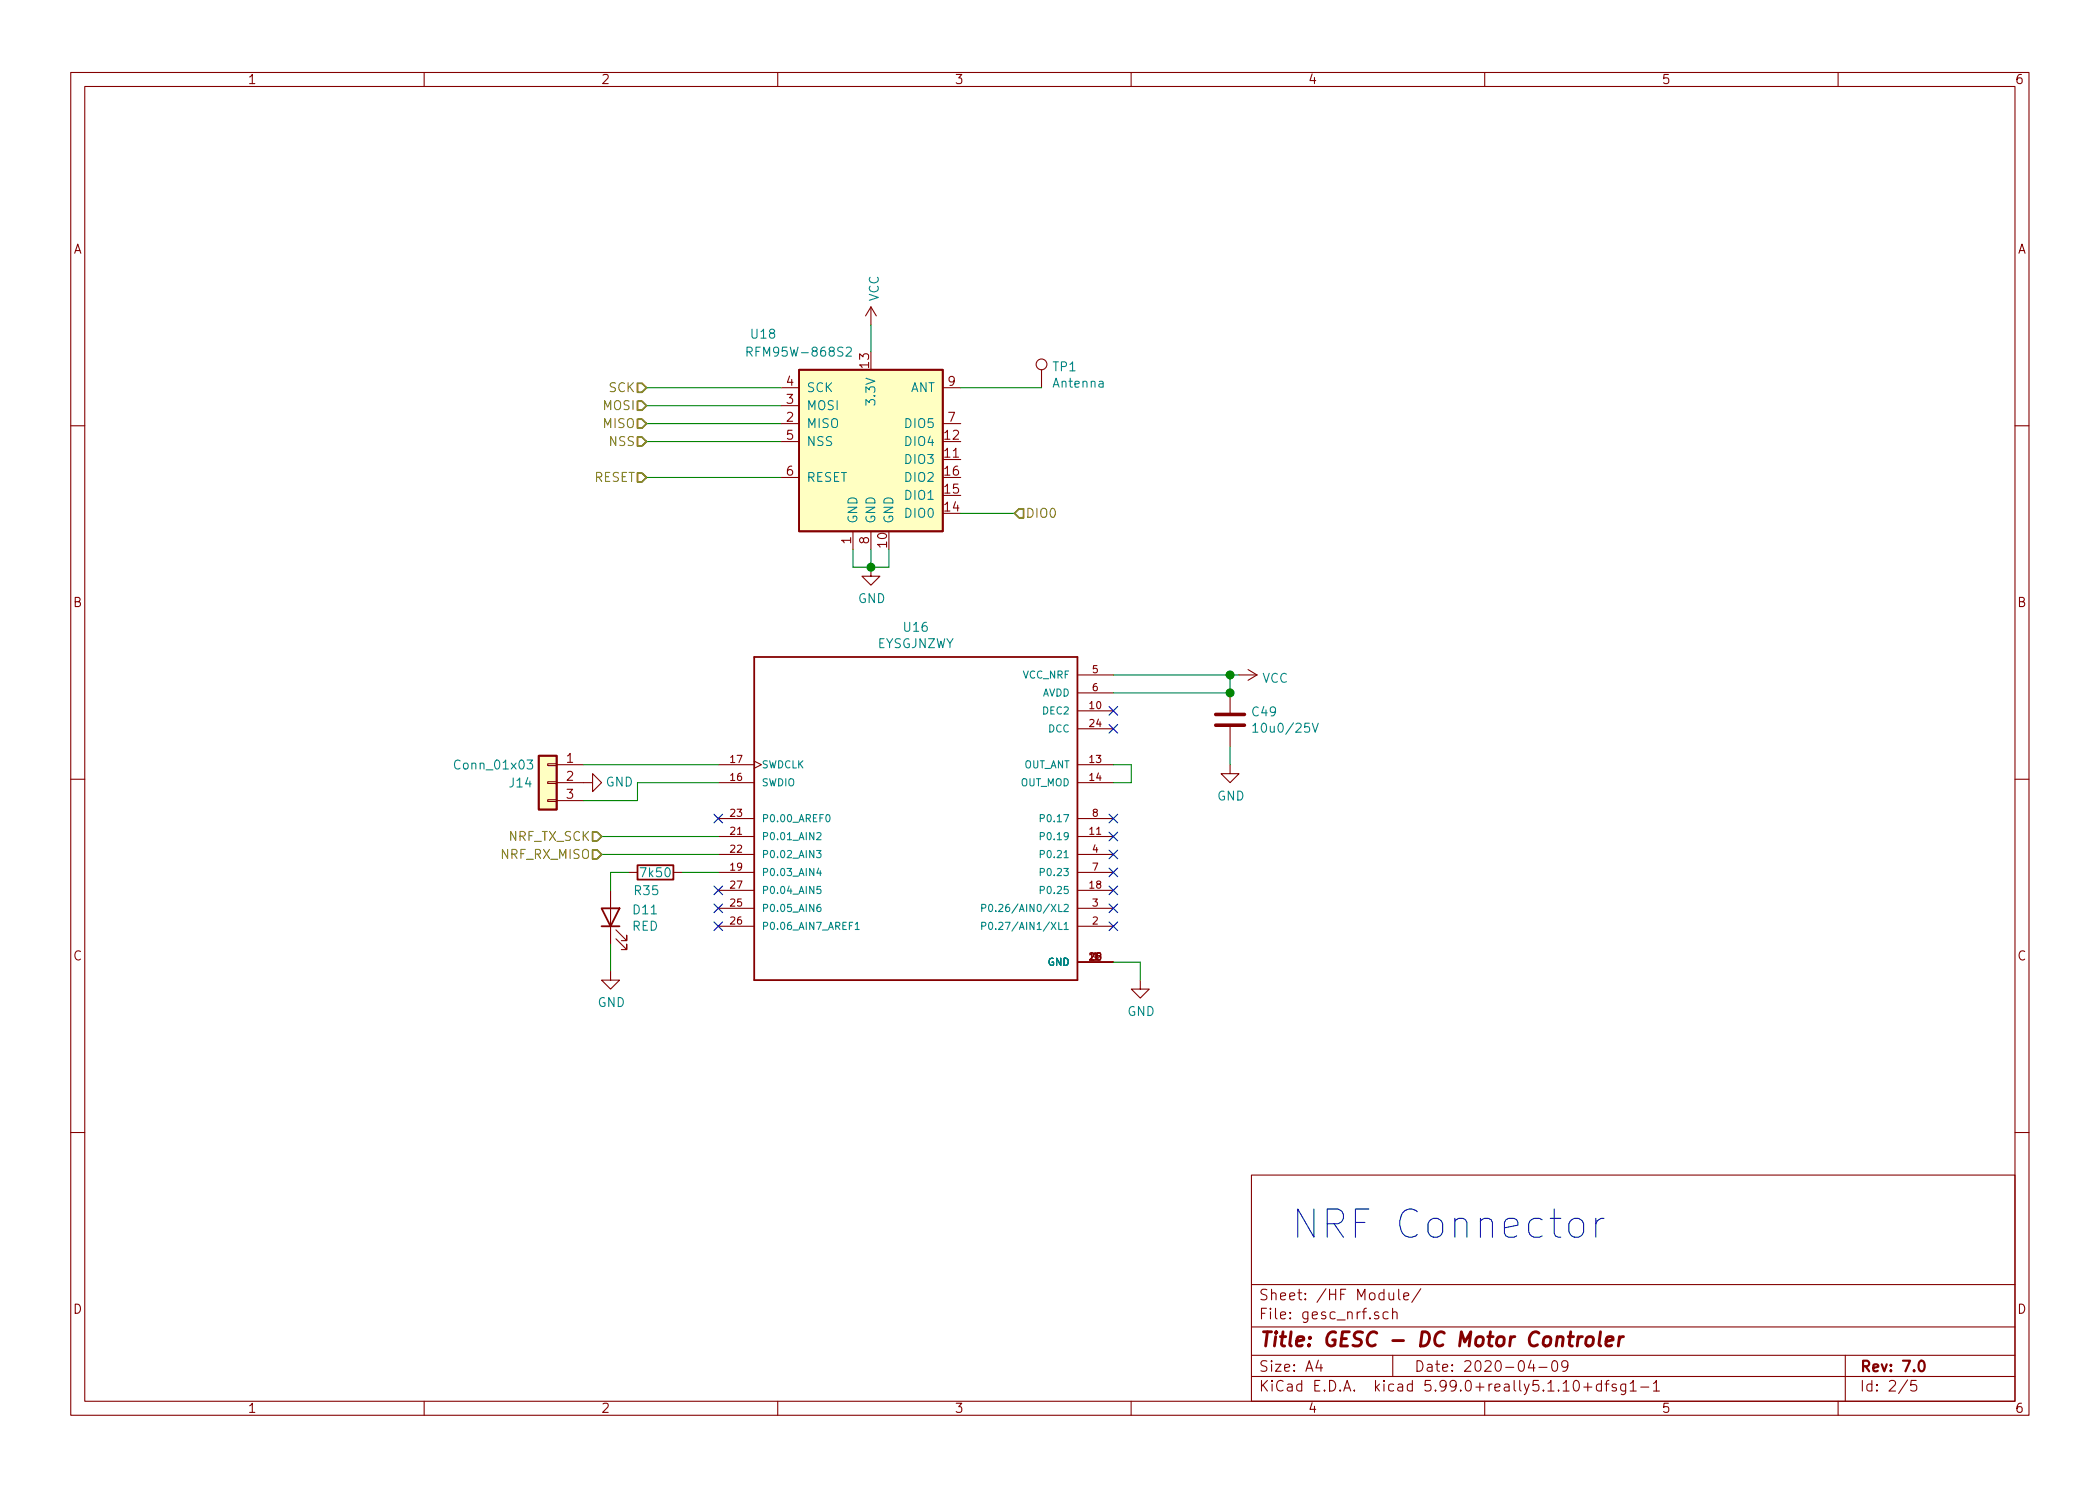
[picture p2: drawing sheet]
EESchema Schematic File Version 4
EELAYER 30 0
EELAYER END
$Descr A4 11693 8268
encoding utf-8
Sheet 2 5
Title "GESC - DC Motor Controler"
Date "2020-04-09"
Rev "7.0"
Comp ""
Comment1 ""
Comment2 ""
Comment3 ""
Comment4 ""
$EndDescr
Text Notes 8950 6900 2    157  ~ 0
NRF Connector\n
$Comp
L power:VCC #PWR065
U 1 1
P 6900 3750
F 0 "#PWR065" H 6900 3600 50  0001 C CNN
F 1 "VCC" V 6917 3878 50  0000 L CNN
F 2 "" H 6900 3750 50  0001 C CNN
F 3 "" H 6900 3750 50  0001 C CNN
	1    6900 3750
	0    1    1    0   
$EndComp
Wire Wire Line
	4000 4750 3350 4750
Wire Wire Line
	4000 4650 3350 4650
Text HLabel 3350 4650 0    50   Input ~ 0
NRF_TX_SCK
Text HLabel 3350 4750 0    50   Input ~ 0
NRF_RX_MISO
$Comp
L gesc:EYSGJNZWY U16
U 1 1
P 5100 4550
F 0 "U16" H 5100 5617 50  0000 C CNN
F 1 "EYSGJNZWY" H 5100 5526 50  0000 C CNN
F 2 "gesc:BLE_EYSGJNZWY" H 5100 4550 50  0001 L BNN
F 3 "Manufacturer Recommendation" H 5100 4550 50  0001 L BNN
F 4 "1.3" H 5100 4550 50  0001 L BNN "Field4"
F 5 "Taiyo Yuden" H 5100 4550 50  0001 L BNN "Field5"
	1    5100 4550
	1    0    0    -1  
$EndComp
Wire Wire Line
	6200 3750 6850 3750
Wire Wire Line
	6200 3850 6850 3850
Wire Wire Line
	6850 3850 6850 3750
Connection ~ 6850 3750
Wire Wire Line
	6850 3750 6900 3750
NoConn ~ 6200 3950
NoConn ~ 6200 4050
$Comp
L Device:C C49
U 1 1
P 6850 4000
F 0 "C49" H 6965 4046 50  0000 L CNN
F 1 "10u0/25V" H 6965 3955 50  0000 L CNN
F 2 "Capacitor_SMD:C_0805_2012Metric" H 6888 3850 50  0001 C CNN
F 3 "~" H 6850 4000 50  0001 C CNN
	1    6850 4000
	1    0    0    -1  
$EndComp
Connection ~ 6850 3850
$Comp
L power:GND #PWR0155
U 1 1
P 6850 4250
F 0 "#PWR0155" H 6850 4000 50  0001 C CNN
F 1 "GND" H 6855 4077 50  0000 C CNN
F 2 "" H 6850 4250 50  0001 C CNN
F 3 "" H 6850 4250 50  0001 C CNN
	1    6850 4250
	1    0    0    -1  
$EndComp
Wire Wire Line
	6850 4250 6850 4150
Wire Wire Line
	6200 4250 6300 4250
Wire Wire Line
	6300 4250 6300 4350
Wire Wire Line
	6300 4350 6200 4350
$Comp
L Device:R R35
U 1 1
P 3650 4850
F 0 "R35" V 3750 4800 50  0000 C CNN
F 1 "7k50" V 3650 4850 50  0000 C CNN
F 2 "Resistor_SMD:R_0805_2012Metric" V 3580 4850 50  0001 C CNN
F 3 "~" H 3650 4850 50  0001 C CNN
	1    3650 4850
	0    1    1    0   
$EndComp
Wire Wire Line
	4000 4850 3800 4850
$Comp
L Device:LED D11
U 1 1
P 3400 5100
F 0 "D11" V 3438 4982 50  0000 R CNN
F 1 "RED" V 3347 4982 50  0000 R CNN
F 2 "LED_SMD:LED_0805_2012Metric" H 3400 5100 50  0001 C CNN
F 3 "~" H 3400 5100 50  0001 C CNN
	1    3400 5100
	0    -1   -1   0   
$EndComp
Wire Wire Line
	3500 4850 3400 4850
Wire Wire Line
	3400 4850 3400 4950
$Comp
L power:GND #PWR0156
U 1 1
P 3400 5400
F 0 "#PWR0156" H 3400 5150 50  0001 C CNN
F 1 "GND" H 3405 5227 50  0000 C CNN
F 2 "" H 3400 5400 50  0001 C CNN
F 3 "" H 3400 5400 50  0001 C CNN
	1    3400 5400
	1    0    0    -1  
$EndComp
Wire Wire Line
	3400 5400 3400 5250
NoConn ~ 6200 4550
NoConn ~ 6200 4650
NoConn ~ 6200 4750
NoConn ~ 6200 4850
NoConn ~ 6200 4950
NoConn ~ 6200 5050
NoConn ~ 6200 5150
NoConn ~ 4000 4950
NoConn ~ 4000 5050
NoConn ~ 4000 5150
NoConn ~ 4000 4550
$Comp
L power:GND #PWR0157
U 1 1
P 6350 5450
F 0 "#PWR0157" H 6350 5200 50  0001 C CNN
F 1 "GND" H 6355 5277 50  0000 C CNN
F 2 "" H 6350 5450 50  0001 C CNN
F 3 "" H 6350 5450 50  0001 C CNN
	1    6350 5450
	1    0    0    -1  
$EndComp
Wire Wire Line
	6200 5350 6350 5350
Wire Wire Line
	6350 5350 6350 5450
$Comp
L Connector_Generic:Conn_01x03 J14
U 1 1
P 3050 4350
F 0 "J14" H 3200 4350 50  0000 C CNN
F 1 "Conn_01x03" H 3350 4450 50  0000 C CNN
F 2 "Connector_PinHeader_2.54mm:PinHeader_1x03_P2.54mm_Vertical" H 3050 4350 50  0001 C CNN
F 3 "~" H 3050 4350 50  0001 C CNN
	1    3050 4350
	-1   0    0    -1  
$EndComp
Wire Wire Line
	4000 4350 3550 4350
$Comp
L power:GND #PWR0158
U 1 1
P 3250 4350
F 0 "#PWR0158" H 3250 4100 50  0001 C CNN
F 1 "GND" V 3250 4150 50  0000 C CNN
F 2 "" H 3250 4350 50  0001 C CNN
F 3 "" H 3250 4350 50  0001 C CNN
	1    3250 4350
	0    -1   -1   0   
$EndComp
Wire Wire Line
	3250 4250 4000 4250
Wire Wire Line
	3550 4350 3550 4450
Wire Wire Line
	3550 4450 3250 4450
$Comp
L RF_Module:RFM95W-868S2 U18
U 1 1
P 4850 2450
F 0 "U18" H 4250 3050 50  0000 C CNN
F 1 "RFM95W-868S2" H 4450 2950 50  0000 C CNN
F 2 "gesc:XCVR_RFM95W-868S2" H 1550 4100 50  0001 C CNN
F 3 "https://www.hoperf.com/data/upload/portal/20181127/5bfcbea20e9ef.pdf" H 1550 4100 50  0001 C CNN
	1    4850 2450
	1    0    0    -1  
$EndComp
Wire Wire Line
	4350 2350 3600 2350
Wire Wire Line
	4350 2150 3600 2150
Text HLabel 3600 2150 0    50   Input ~ 0
SCK
Text HLabel 3600 2350 0    50   Input ~ 0
MISO
Text HLabel 3600 2250 0    50   Input ~ 0
MOSI
Text HLabel 3600 2450 0    50   Input ~ 0
NSS
Text HLabel 3600 2650 0    50   Input ~ 0
RESET
Text HLabel 5650 2850 2    50   Input ~ 0
DIO0
Wire Wire Line
	3600 2450 4350 2450
Wire Wire Line
	3600 2650 4350 2650
Wire Wire Line
	5350 2850 5650 2850
$Comp
L power:VCC #PWR0150
U 1 1
P 4850 1800
F 0 "#PWR0150" H 4850 1650 50  0001 C CNN
F 1 "VCC" V 4867 1928 50  0000 L CNN
F 2 "" H 4850 1800 50  0001 C CNN
F 3 "" H 4850 1800 50  0001 C CNN
	1    4850 1800
	1    0    0    -1  
$EndComp
Wire Wire Line
	4850 1800 4850 1950
Wire Wire Line
	4750 3150 4850 3150
Wire Wire Line
	4950 3150 4950 3050
Wire Wire Line
	4750 3150 4750 3050
Wire Wire Line
	4850 3050 4850 3150
Connection ~ 4850 3150
Wire Wire Line
	4850 3150 4950 3150
$Comp
L power:GND #PWR0160
U 1 1
P 4850 3150
F 0 "#PWR0160" H 4850 2900 50  0001 C CNN
F 1 "GND" H 4855 2977 50  0000 C CNN
F 2 "" H 4850 3150 50  0001 C CNN
F 3 "" H 4850 3150 50  0001 C CNN
	1    4850 3150
	1    0    0    -1  
$EndComp
Wire Wire Line
	3600 2250 4350 2250
$Comp
L Connector:TestPoint TP1
U 1 1
P 5800 2150
F 0 "TP1" H 5858 2268 50  0000 L CNN
F 1 "Antenna" H 5858 2177 50  0000 L CNN
F 2 "TestPoint:TestPoint_Pad_D2.0mm" H 6000 2150 50  0001 C CNN
F 3 "~" H 6000 2150 50  0001 C CNN
	1    5800 2150
	1    0    0    -1  
$EndComp
Wire Wire Line
	5800 2150 5350 2150
$EndSCHEMATC
